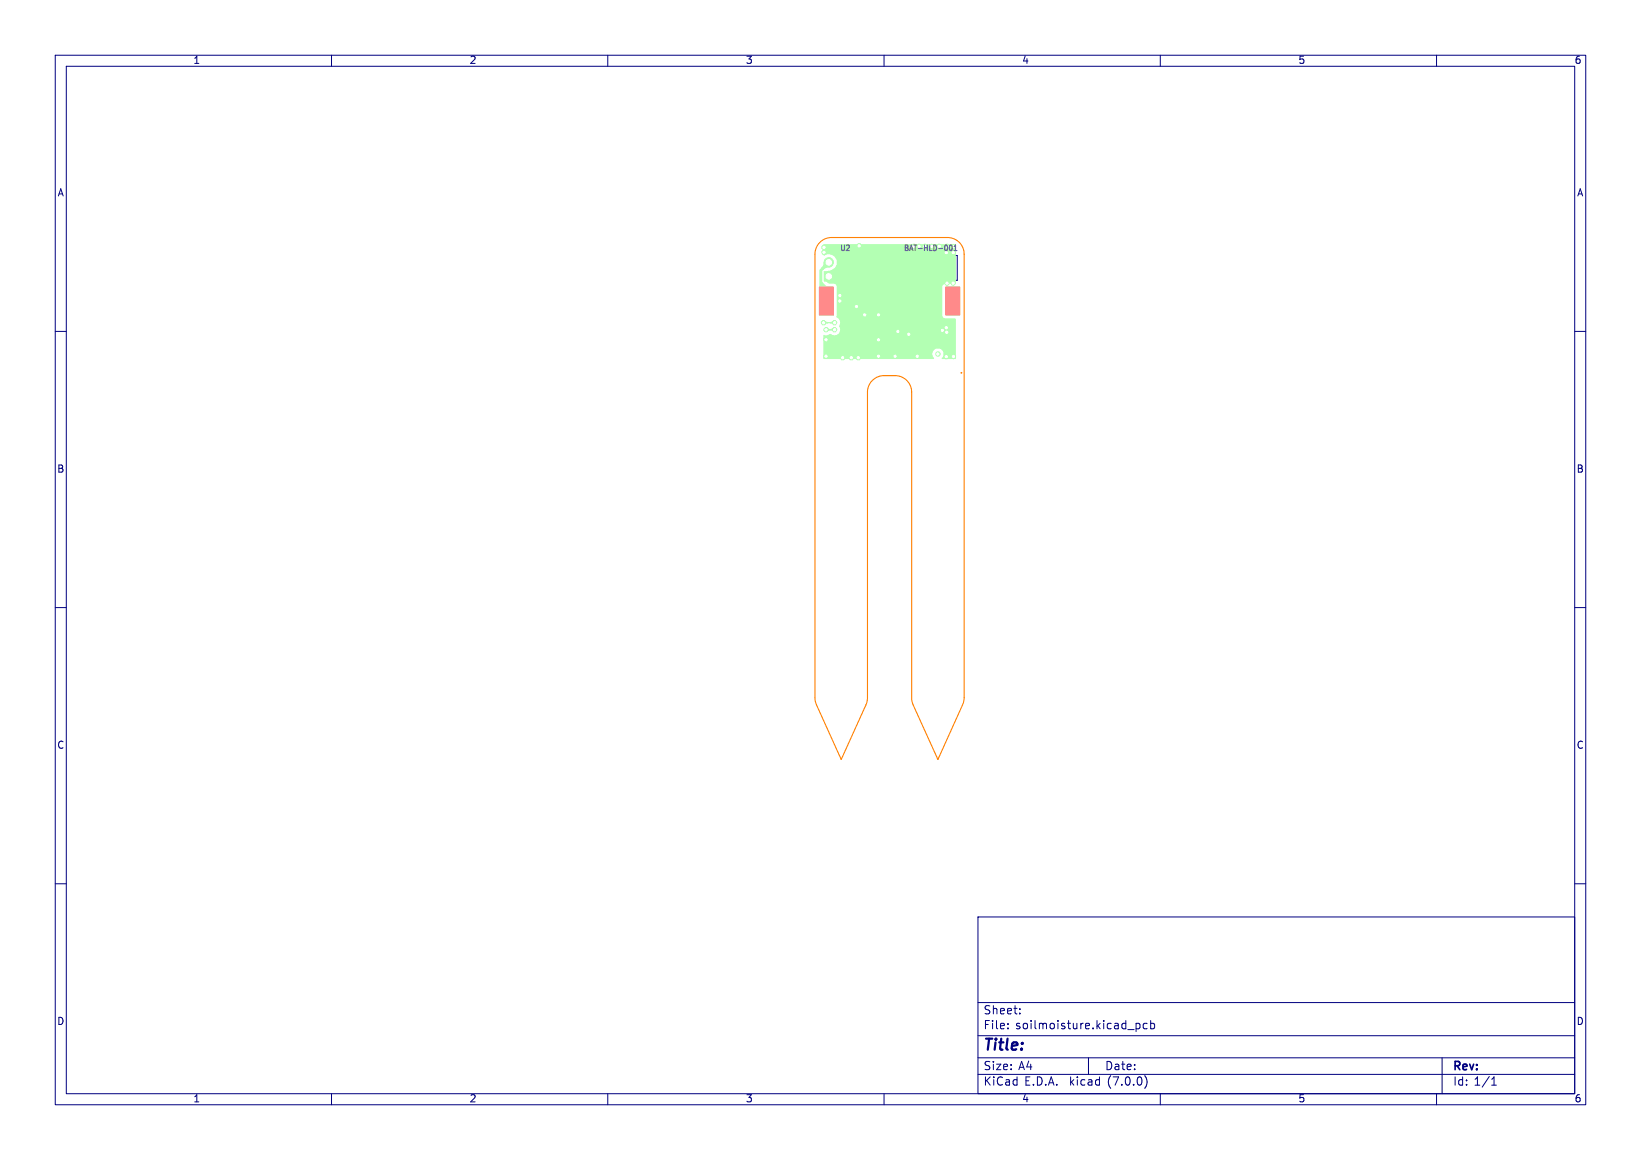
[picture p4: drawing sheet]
<svg xmlns="http://www.w3.org/2000/svg" width="297mm" height="210mm" viewBox="0 0 297 210" stroke-linecap="round" stroke-linejoin="round" font-family="sans-serif">
<g fill="none" stroke="#000080" stroke-width=".18">
<path d="M10 10h277v190h-277zM12 12h273v186h-273zM60 10v2M110 10v2M160 10v2M210 10v2M260 10v2M10 60h2M170.8 46.3h2.5v4.4h-2.5zM285 60h2M10 110h2M285 110h2"/>
<path d="M10 160h2M285 160h2M177 166h108v32h-108zM60 198v2M110 198v2M160 198v2M177 194.5h108M177 191.5h108M177 187.5h108M177 181.5h108M182.4 186.1v.2M182.4 185.3v.2"/>
<path d="M184.6 183.4v.2M184.6 182.6v.2M197 191.5v3M205.6 185.3v1.5M205.6 185.3h.4l.3 .2v.5l-.1 .2h-.6M207.2 194.7a1.72 1.72 0 0 1 0 2.3M207.6 185.3h-.4l-.3 .2v.5l.1 .2h.6M208.3 185.3h.4l.3 .2v.5l-.2 .2h-.5M208.3 184.8v1.5M210 198v2M260 198v2M261 191.5v6.5"/>
<path d="M270 196.5h.8M270 195.4l.4-.4v1.5"/>
</g>
<g fill="#b3ffb3" stroke="#b3ffb3" stroke-width=".18">
<path d="M149.2 49.2h1.7v1.7h-1.7z"/>
<path d="M171.2 52h2.5v5h-2.5z"/>
<path d="M148.3 52h2.5v5h-2.5z"/>
<circle cx="150" cy="47.5" r=".85"/>
<circle cx="161" cy="54.5" r="8.9"/>
<circle cx="171.3" cy="45.7" r=".4"/>
<circle cx="167.4" cy="44.6" r=".4"/>
<circle cx="152.5" cy="64.8" r=".4"/>
<circle cx="159" cy="61.5" r=".4"/>
<circle cx="162.5" cy="60" r=".4"/>
<circle cx="171.3" cy="59.3" r=".4"/>
<circle cx="149.5" cy="61.5" r=".4"/>
<circle cx="155.3" cy="64.8" r=".4"/>
<circle cx="162" cy="64.5" r=".4"/>
<circle cx="149.1" cy="45.7" r=".4"/>
<circle cx="164.5" cy="60.5" r=".4"/>
<circle cx="155.5" cy="44.5" r=".4"/>
<circle cx="172.5" cy="45.7" r=".4"/>
<circle cx="171.4" cy="44.6" r=".4"/>
<circle cx="149.1" cy="44.8" r=".4"/>
<circle cx="171.3" cy="64.6" r=".4"/>
<circle cx="166.4" cy="44.6" r=".4"/>
<circle cx="159" cy="57" r=".4"/>
<circle cx="172.5" cy="51.3" r=".4"/>
<circle cx="170.6" cy="59.8" r=".4"/>
<circle cx="172.5" cy="44.7" r=".4"/>
<circle cx="171.3" cy="60.2" r=".4"/>
<circle cx="155" cy="55.5" r=".4"/>
<circle cx="172.6" cy="64.5" r=".4"/>
<circle cx="165.4" cy="44.6" r=".4"/>
<circle cx="149.5" cy="64.5" r=".4"/>
<circle cx="156.5" cy="57" r=".4"/>
<circle cx="171.4" cy="51.3" r=".4"/>
<circle cx="152" cy="54.5" r=".4"/>
<circle cx="152" cy="53.5" r=".4"/>
<circle cx="166" cy="64.5" r=".4"/>
<circle cx="159" cy="64.5" r=".4"/>
<circle cx="170" cy="44.6" r=".4"/>
<circle cx="154.1" cy="64.8" r=".4"/>
<circle cx="168.6" cy="44.6" r=".4"/>
<circle cx="149" cy="58.4" r=".4"/>
<circle cx="151" cy="58.4" r=".4"/>
<circle cx="151" cy="59.7" r=".4"/>
<circle cx="149.5" cy="59.7" r=".4"/>
<circle cx="169.8" cy="64.1" r=".4"/>
</g>
<path d="M149 58.4h2M149.5 59.7h1.5" fill="none" stroke="#b3ffb3" stroke-width=".25"/>
<path d="M150 47.5l-1.4 1.4v4.7" fill="none" stroke="#b3ffb3" stroke-width=".5"/>
<g fill="#b3ffb3">
<path d="M149 44.3l23.9-.1 .1 7-.1 .2h-1.9l-.4 .3v5.4l.1 .4 .3 .1 2 .1v7.2l-2.5 .1-.1-.2 .3-.3v-.6l-.2-.5-.4-.2a1 1 0 0 0-1.2 .3 1 1 0 0 0 .1 1.3l-.1 .2h-19.8l-.1-4.3h.7l.6-.3 .1 .1a1.01 1.01 0 0 0 1.3-.1 1.01 1.01 0 0 0 .2-1.3l.1-.7-.3-.7a.39 .39 0 0 1-.3-.2 .39 .39 0 0 1 0-.4v-5.3l-.4-.4-1-.1-.6-.6v-1.4l.3-.2 .9-.3a1.46 1.46 0 0 0 .8-1.5l-.2-.7-.6-.4-.7-.2-.9 .2z"/>
<path d="M149.2 47.2l.8 .3 .3 .8-.8 .2-.5 .4-.4-.4 .4-.5z"/>
<path d="M150.2 59.6l.7-.3 .1 .4-.1 .3-.7-.2z"/>
<path d="M150.2 58.3l.7-.2 .1 .3-.1 .4-.7-.3z"/>
<path d="M149.7 59.3l.6 .3v.2l-.6 .3-.2-.4z"/>
<path d="M149.2 58.1l.6 .2v.2l-.6 .3-.2-.4z"/>
<path d="M148.3 51h.5l.4 .5 .7 .5-.3 2.5-1.3-2.5z"/>
</g>
<g fill="#fff" stroke="#fff" stroke-width=".18">
<circle cx="171.3" cy="45.7" r=".2"/>
<circle cx="167.4" cy="44.6" r=".2"/>
<circle cx="152.5" cy="64.8" r=".2"/>
<circle cx="159" cy="61.5" r=".2"/>
<circle cx="162.5" cy="60" r=".2"/>
<circle cx="171.3" cy="59.3" r=".2"/>
<circle cx="149.5" cy="61.5" r=".2"/>
<circle cx="155.3" cy="64.8" r=".2"/>
<circle cx="162" cy="64.5" r=".2"/>
<circle cx="149.1" cy="45.7" r=".2"/>
<circle cx="164.5" cy="60.5" r=".2"/>
<circle cx="172.5" cy="45.7" r=".2"/>
<circle cx="171.4" cy="44.6" r=".2"/>
<circle cx="149.1" cy="44.8" r=".2"/>
<circle cx="171.3" cy="64.6" r=".2"/>
<circle cx="166.4" cy="44.6" r=".2"/>
<circle cx="159" cy="57" r=".2"/>
<circle cx="172.5" cy="51.3" r=".2"/>
<circle cx="170.6" cy="59.8" r=".2"/>
<circle cx="172.5" cy="44.7" r=".2"/>
<circle cx="171.3" cy="60.2" r=".2"/>
<circle cx="155" cy="55.5" r=".2"/>
<circle cx="172.6" cy="64.5" r=".2"/>
<circle cx="165.4" cy="44.6" r=".2"/>
<circle cx="149.5" cy="64.5" r=".2"/>
<circle cx="156.5" cy="57" r=".2"/>
<circle cx="171.4" cy="51.3" r=".2"/>
<circle cx="152" cy="54.5" r=".2"/>
<circle cx="152" cy="53.5" r=".2"/>
<circle cx="166" cy="64.5" r=".2"/>
<circle cx="159" cy="64.5" r=".2"/>
<circle cx="170" cy="44.6" r=".2"/>
<circle cx="154.1" cy="64.8" r=".2"/>
<circle cx="168.6" cy="44.6" r=".2"/>
<circle cx="149" cy="58.4" r=".2"/>
<circle cx="151" cy="58.4" r=".2"/>
<circle cx="151" cy="59.7" r=".2"/>
<circle cx="149.5" cy="59.7" r=".2"/>
<circle cx="169.8" cy="64.1" r=".2"/>
<circle cx="150" cy="50" r=".5"/>
<circle cx="150" cy="47.5" r=".5"/>
</g>
<g fill="#ff8a8a" stroke="#ff8a8a" stroke-width=".18">
<path d="M171.2 52h2.5v5h-2.5z"/>
<path d="M148.3 52h2.5v5h-2.5z"/>
</g>
<g fill="none" stroke="#626262" stroke-width=".2">
<path d="M152.3 44.4v.8l.2 .2 .3-.2v-.8M153.2 44.5l.1-.1 .4 .1M153.7 44.8l-.5 .6h.5M163.9 44.4h.3l.1 .2-.1 .2 .1 .1 .1 .3-.2 .2h-.3zM163.9 44.8h.3M164.6 45.4l.3-1 .3 1M164.7 45.1h.4M165.4 44.4h.5M165.7 44.4v1M166.2 45h.7M167.3 44.8h.5M167.3 44.4v1"/>
<path d="M167.8 44.4v1M168.3 44.4v1h.4M169 44.4a.5 .5 0 0 1 .5 .5 .5 .5 0 0 1-.5 .5zM169.9 45h.7M171.1 44.4h.1a.56 .56 0 0 1 .3 .5 .56 .56 0 0 1-.3 .5 .71 .71 0 0 1-.1-1zM172 44.4a.56 .56 0 0 1 .4 .5 .56 .56 0 0 1-.4 .5 .71 .71 0 0 1 0-1zM172.7 45.4h.5M172.7 44.7l.2-.3v1"/>
</g>
<path d="M148.3 43.9l1.2-.7 1-.2h21a3 3 0 0 1 3 3v80.6l-.3 1-4.4 9.9-4.6-9.9-.2-.9v-55.7a3 3 0 0 0-3-3h-2a3 3 0 0 0-3 3v55.6l-.3 1-4.4 9.9-4.5-9.9-.3-1.2v-80.4l.2-1.2z" fill="none" stroke="#ff8000" stroke-width=".2"/>
<circle cx="174" cy="67.5" r=".07" fill="#ff8000" stroke="#ff8000" stroke-width=".18"/>
<text font-size="2.8" fill="#000080" x="178" y="190.8">Title:</text>
<g font-size="2.1" fill="#000080">
<text x="178" y="183.9">Sheet:</text>
<text x="178" y="186.6">File:</text>
<text x="183.8" y="186.6">soilmoisture.kicad_pcb</text>
<text x="178" y="196.8">KiCad</text>
<text x="178" y="194">Size:</text>
<text x="184.3" y="194">A4</text>
<text x="185.4" y="196.8">E.D.A.</text>
<text x="193.6" y="196.8">kicad</text>
<text x="200" y="194">Date:</text>
<text x="200.5" y="196.8">(7.0.0)</text>
<text x="263" y="194.2">Rev:</text>
<text x="263" y="196.8">Id: 1/1</text>
</g>
<g font-size="1.8" fill="#000080">
<text x="35" y="11.8">1</text>
<text x="85" y="11.8">2</text>
<text x="135" y="11.8">3</text>
<text x="185" y="11.8">4</text>
<text x="235" y="11.8">5</text>
<text x="285" y="11.8">6</text>
<text x="10.4" y="35.8">A</text>
<text x="285.4" y="35.8">A</text>
<text x="10.3" y="85.8">B</text>
<text x="285.3" y="85.8">B</text>
<text x="10.3" y="135.8">C</text>
<text x="285.3" y="135.8">C</text>
<text x="10.3" y="185.8">D</text>
<text x="285.3" y="185.8">D</text>
<text x="35" y="199.8">1</text>
<text x="85" y="199.8">2</text>
<text x="135" y="199.8">3</text>
<text x="185" y="199.8">4</text>
<text x="235" y="199.8">5</text>
<text x="285" y="199.8">6</text>
</g>
<text font-size="1.4" fill="#626262" x="154.1" y="45.7">U2</text>
</svg>
